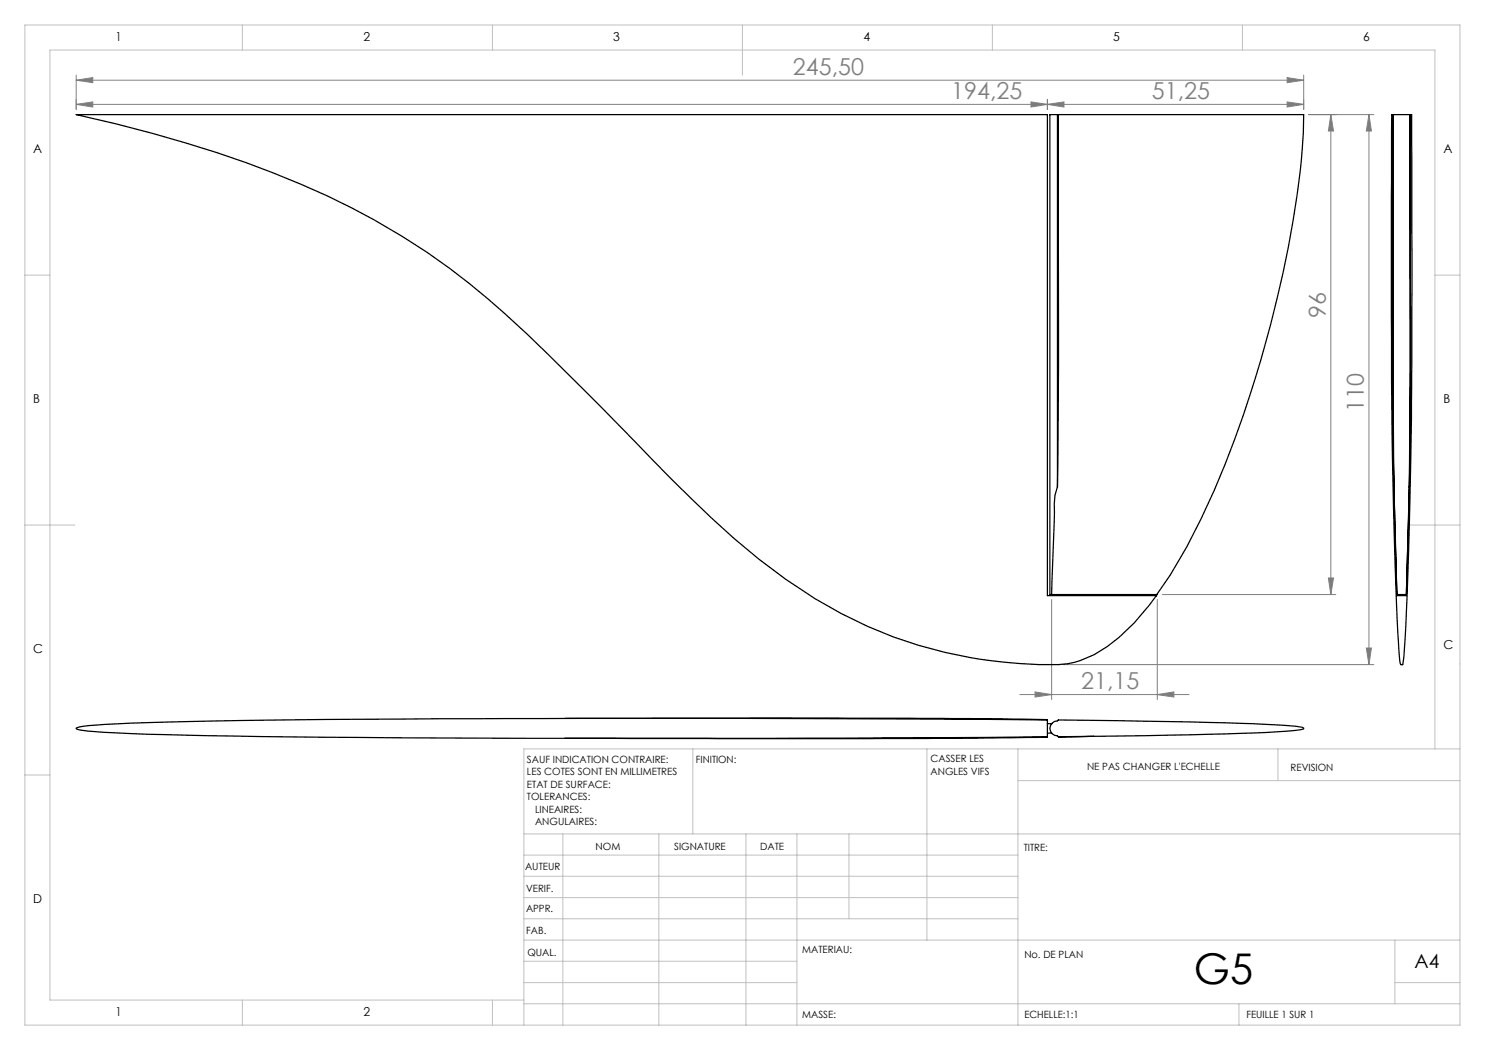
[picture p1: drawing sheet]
<svg xmlns="http://www.w3.org/2000/svg" width="297mm" height="210mm" viewBox="0 0 297 210" stroke-linecap="round" stroke-linejoin="round" font-family="sans-serif">
<g fill="none" stroke="#808080" stroke-width=".2">
<path d="M15.2 16l3.4-.5v1zM15.2 15v6.9M15.2 16h245.5M209.5 19.9v2M257.4 15.5l3.3 .5-3.3 .5zM260.7 15v6.9M15.2 20.9l3.4-.5v1zM15.2 20.9h245.5M206.2 20.4l3.3 .5-3.3 .5zM209.5 20.9l3.3-.5v1zM257.4 20.4l3.3 .5-3.3 .5zM261.7 22.9h13.1"/>
<path d="M266.2 22.9l.5 3.3h-1zM266.2 22.9v96M273.8 22.9l.5 3.3h-1zM273.8 22.9v110M210.3 119.9v20M231.5 119.9v20M232.5 118.9h34.7M265.7 115.6h1l-.5 3.3zM204 138.9h33.8M207 138.4l3.3 .5-3.3 .5zM212.7 132.9h62.1M231.5 138.9l3.3-.5v1z"/>
<path d="M273.3 129.6h1l-.5 3.3z"/>
</g>
<g fill="none" stroke="#c0c0c0" stroke-width=".2">
<path d="M5 5h287v200h-287zM48.5 5v5M98.5 5v5M148.5 5v10M198.5 5v5M248.5 5v5M5 55h5M287 55h5M5 105h10M282 105h10M5 155h5M138.6 149.8v17"/>
<path d="M185.4 149.8v38.2M203.6 149.8v55.2M203.6 156.1h88.4M255.6 149.8v6.3M287 149.8v-139.8h-277v190h94.8M292 149.8h-187.2v55.2M104.8 166.8h187.2M104.8 179.5h98.8M104.8 175.3h98.8M104.8 171h98.8M112.6 166.8v38.2M131.8 166.8v38.2"/>
<path d="M149.2 166.8v38.2M159.4 166.8v38.2M169.8 166.8v17M104.8 183.8h98.8M104.8 196.5h54.6M104.8 192.3h54.6M104.8 188h187.2M279 196.5h13M279 188v12.8M48.5 200v5M98.5 200v5M104.8 200.8h187.2"/>
<path d="M247.8 200.8v4.2"/>
</g>
<g fill="#808080">
<path d="M209.5 20.9l3.3-.5v1zM257.4 20.4l3.3 .5-3.3 .5zM15.2 20.9l3.4-.5v1zM206.2 20.4l3.3 .5-3.3 .5z"/>
<path d="M207 138.4l3.3 .5-3.3 .5zM231.5 138.9l3.3-.5v1z"/>
<path d="M15.2 16l3.4-.5v1zM257.4 15.5l3.3 .5-3.3 .5z"/>
<path d="M266.2 22.9l.5 3.3h-1zM265.7 115.6h1l-.5 3.3zM273.8 22.9l.5 3.3h-1zM273.3 129.6h1l-.5 3.3z"/>
</g>
<g fill="none" stroke="#000" stroke-width=".25">
<path d="M15.2 22.9h194.3v96.2h21.8a40.5 40.5 0 0 1-12.5 11.8 15.5 15.5 0 0 1-7.2 2h-.5a91.4 91.4 0 0 1-59.3-21.1 279.2 279.2 0 0 1-24.8-23.5l-13.8-13.8a192.5 192.5 0 0 0-27.8-24.1 165.1 165.1 0 0 0-42-19.9 296.2 296.2 0 0 0-28.2-7.6zM211.5 22.9h-1.5v96h.3M211.5 22.9v74.5M211.5 22.9h.2M211.7 22.9h49v3.6a208 208 0 0 1-8.5 45.5 200.6 200.6 0 0 1-14.9 37.4l-3.3 5.6-2.6 3.9M211.7 22.9v50.8l-.2 23.7M278.7 22.9h3.3v50.5l-.1 19.2-.6 26.3h-1.9l-.6-21.5a2323 2323 0 0 1-.2-53.8zM282 22.9v26.8a1709.1 1709.1 0 0 1-.7 69.4h-1.9l-.1-2.9a1480 1480 0 0 1-.7-69.8v-23.5h-.3v13.5a1695.8 1695.8 0 0 0 1.5 93.2l.3 3.3M282 22.9h.3l.1 21a1677.5 1677.5 0 0 1-1.4 83.8l-.5 5.2M211.5 97.4a9.9 9.9 0 0 0-.6 5l-.6 16.5M210.3 118.9h21.2h-.2M280.1 132.9h.1"/>
<path d="M280.3 132.9h.2M15.2 145.6l.6-.2a137.6 137.6 0 0 1 17.5-1l32.2-.5 35.8-.2h47l61.2 .3v3.4l-40.5 .2-63.7 .1-40.3-.2-18.6-.3a351 351 0 0 1-29.9-1.1l-1.1-.3zM113 143.7l68.6-.1 27.9 .3M209.5 147.5l-36 .2h-60.5M209.5 144.7h.9M210.3 146.6h-.8M210.4 144.6l1.3-.6 26.2 .4a242.5 242.5 0 0 1 22.5 1l.3 .2-.1 .2a58.8 58.8 0 0 1-10.1 .8l-21.3 .5-17.5 .2-.2-.1a1.49 1.49 0 0 1-1.4-.9 1.49 1.49 0 0 1 .3-1.7zM218.7 147.3l-7 .1"/>
</g>
<text font-size="8.5" x="238.8" y="196.7">G5</text>
<g font-size="4.7" fill="#808080">
<text x="158.6" y="15">245,50</text>
<text x="190.3" y="19.9">194,25</text>
<text x="230.4" y="19.9">51,25</text>
<text x="265.2" y="63.6" transform="rotate(-90 265.2 63.6)">96</text>
<text x="272.8" y="82.4" transform="rotate(-90 272.8 82.4)">110</text>
<text x="216.3" y="137.9">21,15</text>
</g>
<text font-size="3.9" x="282.9" y="193.6">A4</text>
<g font-size="2.5">
<text x="23.1" y="8.2">1</text>
<text x="72.7" y="8.2">2</text>
<text x="122.7" y="8.2">3</text>
<text x="172.7" y="8.2">4</text>
<text x="222.7" y="8.2">5</text>
<text x="272.7" y="8.2">6</text>
<text x="6.7" y="30.7">A</text>
<text x="288.7" y="30.7">A</text>
<text x="6.7" y="80.7">B</text>
<text x="288.7" y="80.7">B</text>
<text x="6.7" y="130.7">C</text>
<text x="288.7" y="129.7">C</text>
<text x="6.7" y="180.7">D</text>
<text x="23.1" y="203.2">1</text>
<text x="72.7" y="203.2">2</text>
</g>
<g font-size="2">
<text x="105.4" y="152.6">SAUF INDICATION CONTRAIRE:</text>
<text x="105.4" y="155.1">LES COTES SONT EN MILLIMETRES</text>
<text x="139.2" y="152.6">FINITION:</text>
<text x="186.1" y="152.5">CASSER LES</text>
<text x="186.1" y="155">ANGLES VIFS</text>
<text x="217.4" y="154">NE PAS CHANGER L'ECHELLE</text>
<text x="258.1" y="154.2">REVISION</text>
<text x="105.4" y="157.6">ETAT DE SURFACE:</text>
<text x="105.4" y="160.1">TOLERANCES:</text>
<text x="107" y="162.6">LINEAIRES:</text>
<text x="107" y="165.1">ANGULAIRES:</text>
<text x="119.1" y="170">NOM</text>
<text x="134.8" y="169.9">SIGNATURE</text>
<text x="152" y="169.9">DATE</text>
<text x="204.8" y="170.2">TITRE:</text>
<text x="105" y="174.1">AUTEUR</text>
<text x="105.2" y="178.3">VERIF.</text>
<text x="105.2" y="182.4">APPR.</text>
<text x="105.3" y="186.8">FAB.</text>
<text x="105.5" y="191.1">QUAL.</text>
<text x="160.5" y="190.5">MATERIAU:</text>
<text x="204.9" y="191.6">No. DE PLAN</text>
<text x="160.4" y="203.5">MASSE:</text>
<text x="204.9" y="203.6">ECHELLE:1:1</text>
<text x="249.3" y="203.6">FEUILLE 1 SUR 1</text>
</g>
</svg>
